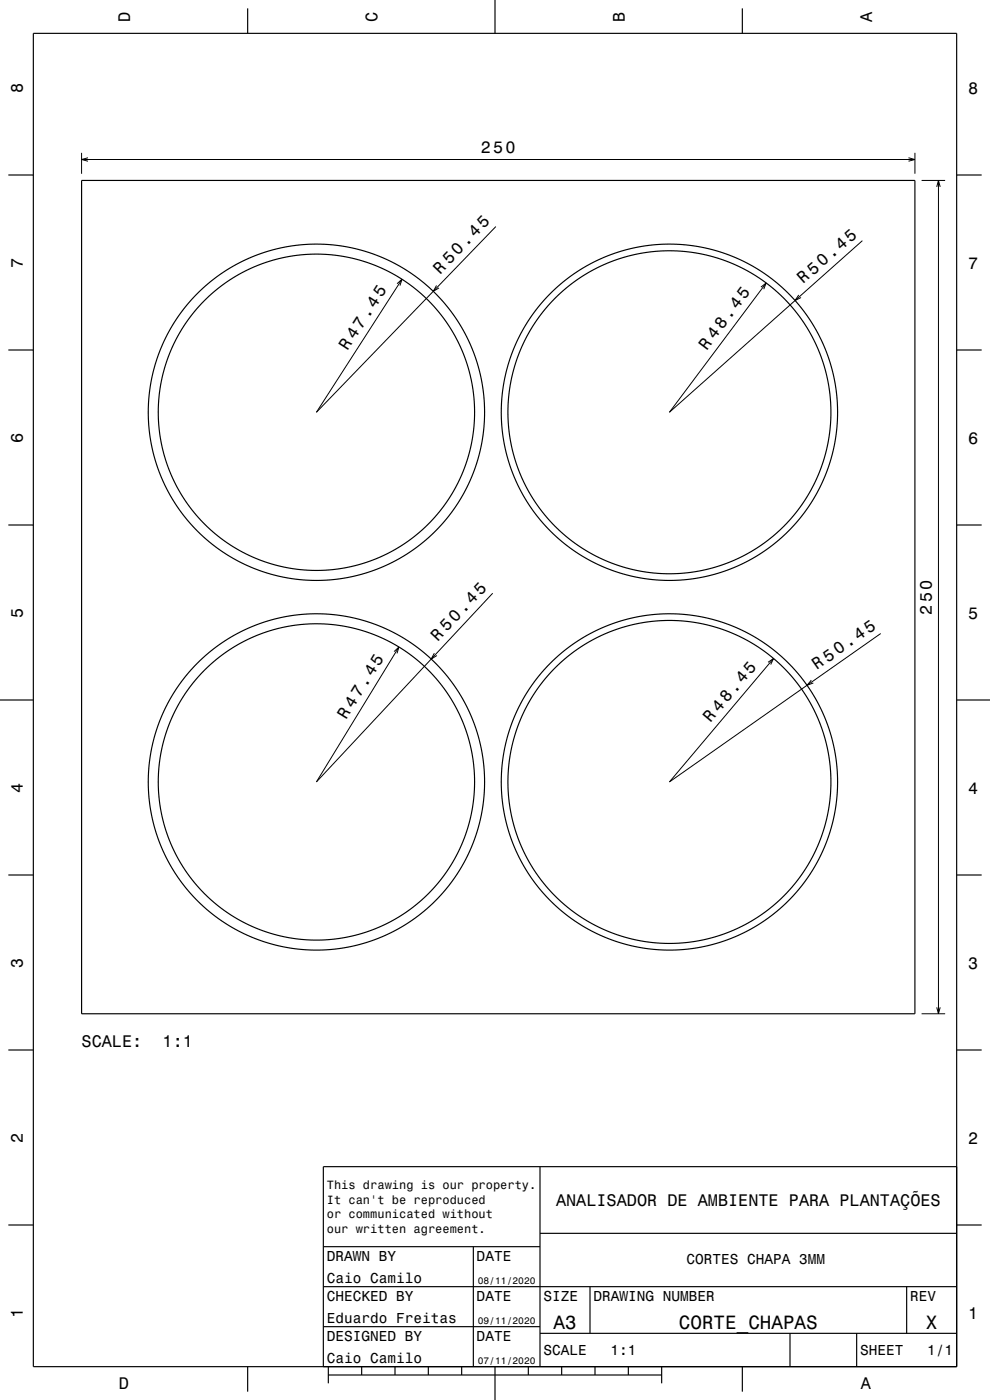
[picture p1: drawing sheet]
<svg xmlns="http://www.w3.org/2000/svg" width="297mm" height="420mm" viewBox="0 0 297 420" stroke-linecap="round" stroke-linejoin="round" font-family="sans-serif">
<g fill="none" stroke="#000" stroke-width=".3">
<path d="M24.5 45.9v6.2M24.5 47.9h250M26.4 47.3l-1.9 .6 1.9 .5M272.5 47.3l2 .6-2 .5M274.5 45.9v6.2M276.5 54.1h7M281 56.1l.5-2 .6 2M281.5 54.1v250M148.8 68l-53.9 55.7 25.7-39.9M258.7 72.2l-57.9 51.5 29.1-38.8M119.1 85.1l1.5-1.3-.6 1.9M131 85.7l-1 1.7 1.7-1"/>
<path d="M228.3 86.1l1.6-1.2-.8 1.9M239.6 88.5l-1.1 1.7 1.8-.9M147.8 178l-52.9 56.6 24.8-40.5M118.2 195.5l1.5-1.4-.6 1.9M130.3 196l-.9 1.7 1.7-1M230.4 198.7l1.7-1.2-.9 1.9M264.2 190.1l-63.4 44.5 31.3-37.1M243.4 204.1l-1.3 1.5 1.9-.7M276.5 304.1h7M281 302.2l.5 1.9 .6-1.9"/>
</g>
<g fill="none" stroke="#000" stroke-width=".35">
<path d="M10 10h277v400h-277zM74.3 2.5v7.5M148.5 0v10M222.7 2.5v7.5M2.5 52.5h7.5M24.5 54.1h250v250h-250zM287 52.5h7.5M2.5 105h7.5M287 105h7.5M2.5 157.5h7.5M287 157.5h7.5M0 210h10"/>
<path d="M287 210h10M2.5 262.5h7.5M287 262.5h7.5M2.5 315h7.5M287 315h7.5M162 350v60M287 350h-190v60M2.5 367.5h7.5M97 374h65M142 374v36M162 370h125M287 367.5h7.5"/>
<path d="M97 398h65M97 386h190M177 386v14M272 386v14M74.3 410v7.5M98.5 412.5h100M98.5 410v5M108.5 410v2.5M118.5 410v2.5M128.5 410v2.5M138.5 410v2.5M148.5 410v10"/>
<path d="M158.5 410v2.5M162 400h125M168.5 410v2.5M178.5 410v2.5M188.5 410v2.5M198.5 410v5M222.7 410v7.5M237 400v10M257 400v10"/>
<circle cx="94.9" cy="123.7" r="47.5"/>
<circle cx="94.9" cy="123.7" r="50.4"/>
<circle cx="200.8" cy="123.7" r="50.5"/>
<circle cx="200.8" cy="123.7" r="48.4"/>
<circle cx="94.9" cy="234.6" r="50.4"/>
<circle cx="94.9" cy="234.6" r="47.5"/>
<circle cx="200.8" cy="234.6" r="50.5"/>
<circle cx="200.8" cy="234.6" r="48.4"/>
</g>
<g font-size="5.8">
<text x="166" y="398.6">A3</text>
<text x="203.7" y="398.6">CORTE_CHAPAS</text>
<text x="277.8" y="398.6">X</text>
</g>
<g font-size="5">
<text x="39" y="6.5" transform="rotate(-90 39 6.5)">D</text>
<text x="113.2" y="6.5" transform="rotate(-90 113.2 6.5)">C</text>
<text x="187.4" y="6.5" transform="rotate(-90 187.4 6.5)">B</text>
<text x="261.6" y="6.5" transform="rotate(-90 261.6 6.5)">A</text>
<text x="6.8" y="27.8" transform="rotate(-90 6.8 27.8)">8</text>
<text x="290.5" y="28.1">8</text>
<text x="144.2" y="45.9">250</text>
<text x="6.8" y="80.3" transform="rotate(-90 6.8 80.3)">7</text>
<text x="132" y="82.4" transform="rotate(-46 132 82.4)">R 50.45</text>
<text x="290.5" y="80.6">7</text>
<text x="240.9" y="85.3" transform="rotate(-41 240.9 85.3)">R 50.45</text>
<text x="104.3" y="105.4" transform="rotate(-57 104.3 105.4)">R 47.45</text>
<text x="212.1" y="105.3" transform="rotate(-53 212.1 105.3)">R 48.45</text>
<text x="6.8" y="132.8" transform="rotate(-90 6.8 132.8)">6</text>
<text x="290.5" y="133.1">6</text>
<text x="6.8" y="185.3" transform="rotate(-90 6.8 185.3)">5</text>
<text x="279.5" y="184.4" transform="rotate(-90 279.5 184.4)">250</text>
<text x="290.5" y="185.6">5</text>
<text x="131.3" y="192.7" transform="rotate(-47 131.3 192.7)">R 50.45</text>
<text x="245.1" y="201.1" transform="rotate(-35 245.1 201.1)">R 50.45</text>
<text x="103.9" y="216.1" transform="rotate(-59 103.9 216.1)">R 47.45</text>
<text x="213.1" y="216.9" transform="rotate(-50 213.1 216.9)">R 48.45</text>
<text x="6.8" y="237.8" transform="rotate(-90 6.8 237.8)">4</text>
<text x="290.5" y="238.1">4</text>
<text x="6.8" y="290.3" transform="rotate(-90 6.8 290.3)">3</text>
<text x="290.5" y="290.6">3</text>
<text x="24.5" y="314">SCALE:</text>
<text x="48.8" y="314">1:1</text>
<text x="6.8" y="342.8" transform="rotate(-90 6.8 342.8)">2</text>
<text x="290.5" y="343.1">2</text>
<text x="166.8" y="361.8">ANALISADOR DE AMBIENTE PARA PLANTAÇÕES</text>
<text x="6.8" y="395.3" transform="rotate(-90 6.8 395.3)">1</text>
<text x="290.5" y="395.6">1</text>
<text x="35.7" y="416.8">D</text>
<text x="258.3" y="416.8">A</text>
</g>
<g font-size="4.3">
<text x="98" y="378.2">DRAWN BY</text>
<text x="143" y="378.2">DATE</text>
<text x="205.9" y="379.3">CORTES CHAPA 3MM</text>
<text x="98" y="385">Caio Camilo</text>
<text x="98" y="390.2">CHECKED BY</text>
<text x="143" y="390.2">DATE</text>
<text x="163" y="390.2">SIZE</text>
<text x="178" y="390.2">DRAWING NUMBER</text>
<text x="273" y="390.2">REV</text>
<text x="98" y="397">Eduardo Freitas</text>
<text x="98" y="402.2">DESIGNED BY</text>
<text x="143" y="402.2">DATE</text>
<text x="163" y="406.6">SCALE</text>
<text x="183.2" y="406.6">1:1</text>
<text x="258" y="406.6">SHEET</text>
<text x="278.2" y="406.6">1/1</text>
<text x="98" y="409">Caio Camilo</text>
</g>
<g font-size="3.6">
<text x="98.1" y="356.8">This drawing is our property.</text>
<text x="98.1" y="361.2">It can't be reproduced</text>
<text x="98.1" y="365.5">or communicated without</text>
<text x="98.1" y="369.8">our written agreement.</text>
</g>
<g font-size="2.9">
<text x="143.3" y="385.3">08/11/2020</text>
<text x="143.3" y="397.3">09/11/2020</text>
<text x="143.3" y="409.3">07/11/2020</text>
</g>
</svg>
